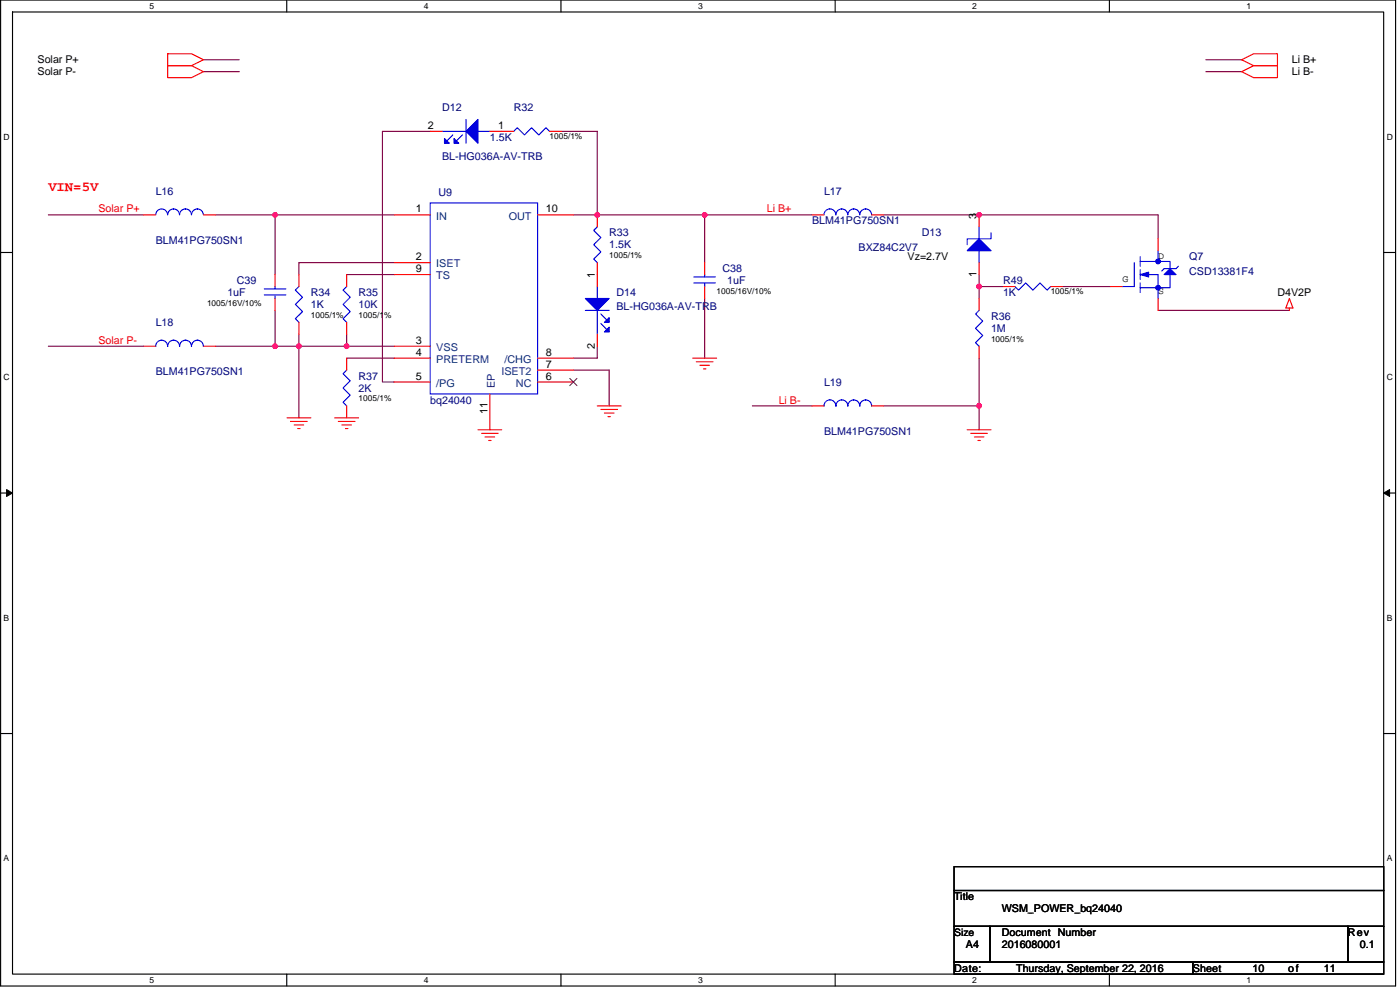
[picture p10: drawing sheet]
<svg xmlns="http://www.w3.org/2000/svg" width="420mm" height="297mm" viewBox="0 0 420 297" stroke-linecap="round" stroke-linejoin="round" font-family="sans-serif">
<path d="M.2 0h418.6v295.8h-418.6zM3.8 3.6h411.5v288.7h-411.5z" fill="none" stroke="#000" stroke-width=".34"/>
<g fill="#fff">
<path d="M44.9 .4h1.4v2.8h-1.4z"/>
<path d="M44.9 292.7h1.4v2.8h-1.4z"/>
</g>
<path d="M86.1 0v3.6M86.1 292.3v3.5" fill="none" stroke="#000" stroke-width=".34"/>
<g fill="#fff">
<path d="M127.2 .4h1.4v2.8h-1.4z"/>
<path d="M127.2 292.7h1.4v2.8h-1.4z"/>
</g>
<path d="M168.3 0v3.6M168.3 292.3v3.5" fill="none" stroke="#000" stroke-width=".34"/>
<g fill="#fff">
<path d="M209.5 .4h1.4v2.8h-1.4z"/>
<path d="M209.5 292.7h1.4v2.8h-1.4z"/>
</g>
<path d="M250.6 0v3.6M250.6 292.3v3.5" fill="none" stroke="#000" stroke-width=".34"/>
<g fill="#fff">
<path d="M291.8 .4h1.4v2.8h-1.4z"/>
<path d="M291.8 292.7h1.4v2.8h-1.4z"/>
</g>
<path d="M332.9 0v3.6M332.9 292.3v3.5" fill="none" stroke="#000" stroke-width=".34"/>
<g fill="#fff">
<path d="M374.1 .4h1.4v2.8h-1.4z"/>
<path d="M374.1 292.7h1.4v2.8h-1.4z"/>
<path d="M1.1 39.7h1.8v2.8h-1.8z"/>
<path d="M416.2 39.7h1.8v2.8h-1.8z"/>
<path d="M1.1 111.8h1.8v2.9h-1.8z"/>
<path d="M416.2 111.8h1.8v2.9h-1.8z"/>
</g>
<path d="M.2 75.8h3.6M415.3 75.8h3.5" fill="none" stroke="#000" stroke-width=".34"/>
<g fill="#fff">
<path d="M1.1 184h1.7v2.8h-1.7z"/>
<path d="M416.2 184h1.7v2.8h-1.7z"/>
</g>
<path d="M.2 147.9h3.6M415.3 147.9h3.5" fill="none" stroke="#000" stroke-width=".34"/>
<path d="M2 146.9l1.8 1-1.8 1zM415.3 147.9l1.7-1v2z" fill="#000" stroke="#000" stroke-width=".3"/>
<g fill="#fff">
<path d="M1.1 256.2h1.7v2.8h-1.7z"/>
<path d="M416.1 256.2h1.8v2.8h-1.8z"/>
</g>
<path d="M.2 220.1h3.6M415.3 220.1h3.5M286.3 277.9h10.8v10.8h-10.8zM286.3 260h129v7.2h-129zM286.3 267.2h129v10.7h-129zM297.1 277.9h107.4v10.8h-107.4zM404.5 277.9h10.8v10.8h-10.8zM286.3 288.7h71.7v3.6h-71.7zM358 288.7h57.3v3.6h-57.3z" fill="none" stroke="#000" stroke-width=".34"/>
<g fill="none" stroke="#800040" stroke-width=".34">
<path d="M61.1 17.9h10.7M361.9 17.9h10.7M61.1 21.5h10.7M129.1 39.4h-14.3v75.2h3.6M168.5 39.4h10.7v25.1M361.9 21.5h10.7M14.5 64.5h28.6M64.6 64.5h17.9M82.5 64.5h35.9M82.5 64.5v17.9M118.4 78.8h-28.7v3.6M172.1 64.5h7.1"/>
<path d="M179.2 64.5h32.3M211.5 64.5v14.3M211.5 64.5h32.2M265.2 64.5h82.4v7.1M82.5 93.1v10.8M104 82.4h14.4M211.5 89.6v17.9M293.8 82.4v3.6M301 86h-7.2v3.6M318.9 86h14.3M347.6 93.1h39.4M14.5 103.9h28.6"/>
<path d="M64.6 103.9h17.9M82.5 103.9h7.2M89.7 103.9h14.3M89.7 100.3v3.6M89.7 103.9v21.5M104 103.9h14.4M104 100.3v3.6M104 107.5h14.4M172.1 111h10.7v10.8M179.2 103.9v3.6h-7.1M293.8 107.5v21.4M225.8 121.8h17.9"/>
<path d="M265.2 121.8h28.6"/>
</g>
<g fill="#f0f" stroke="#f0f" stroke-width=".34">
<circle cx="82.5" cy="64.5" r=".7"/>
<circle cx="82.5" cy="103.9" r=".7"/>
<circle cx="293.8" cy="64.5" r=".71"/>
<circle cx="89.7" cy="103.9" r=".71"/>
<circle cx="179.2" cy="64.5" r=".71"/>
<circle cx="104" cy="103.9" r=".7"/>
<circle cx="211.5" cy="64.5" r=".7"/>
<circle cx="293.8" cy="86" r=".71"/>
<circle cx="293.8" cy="121.8" r=".71"/>
</g>
<g fill="none" stroke="#f00" stroke-width=".34">
<path d="M50.3 16.1h7.2l3.6 1.8-3.6 1.8h-7.2zM50.3 19.7h7.2l3.6 1.8-3.6 1.8h-7.2zM372.6 17.9l3.6-1.8h7.2v3.6h-7.2zM129.1 39.4h3.6M147 39.4h7.2M164.9 39.4h3.6M372.6 21.5l3.6-1.8h7.2v3.6h-7.2zM43.1 64.5h3.6M61.1 64.5h3.5M118.4 64.5h10.7M118.4 78.8h10.7M161.3 64.5h10.8"/>
<path d="M179.2 78.8v7.2M179.2 64.5v3.6M211.5 78.8v3.6M243.7 64.5h3.6M261.6 64.5h3.6M293.8 78.8v3.6M293.8 64.5v3.6M347.6 71.6v3.6M82.5 82.4v3.6M82.5 89.6v3.5M89.7 96.7v3.6M89.7 82.4v3.6"/>
<path d="M104 96.7v3.6M104 82.4v3.6M118.4 82.4h10.7M211.5 86v3.6M293.8 89.6v3.5M301 86h3.6M315.3 86h3.6M333.2 86h3.6M347.6 89.6v3.5M387 89.6l1 2.8h-2.1zM387 92.4v.7M43.1 103.9h3.6"/>
<path d="M61.1 103.9h3.5M104 107.5v3.5M118.4 103.9h10.7M118.4 107.5h10.7M118.4 114.6h10.7M147 118.2v10.7M161.3 114.6h10.8M161.3 111h10.8M161.3 107.5h10.8M179.2 100.3v3.6M207.9 107.5h7.2M209 108.5h5"/>
<path d="M210 109.6h2.9M211.1 110.7h.7M293.8 103.9v3.6M86.1 125.4h7.2M87.2 126.4h5M88.3 127.5h2.8M89.4 128.6h.7M100.4 125.4h7.2M101.5 126.4h5M102.6 127.5h2.9M103.7 128.6h.7M104 121.8v3.6"/>
<path d="M143.4 128.9h7.2M144.5 130h5M145.6 131.1h2.9M146.7 132.2h.7M179.2 121.8h7.2M180.3 122.9h5M181.4 123.9h2.9M182.5 125h.7M243.7 121.8h3.6M261.6 121.8h3.6M290.3 128.9h7.1M291.3 130h5.1"/>
<path d="M292.4 131.1h2.9M293.5 132.2h.7"/>
</g>
<g fill="#00f" stroke="#00f" stroke-width=".34">
<path d="M351.1 80.6l1.8 1.8h-3.5z" fill-rule="evenodd"/>
<path d="M342.2 82.4l2.5-.7v1.4z" fill-rule="evenodd"/>
<path d="M290.3 75.2l3.5-3.6 3.6 3.6z" fill-rule="evenodd"/>
<path d="M139.9 39.4l3.5-3.6v7.2z" fill-rule="evenodd"/>
<path d="M136.3 41.6l1.4 1.4h-1.4z" fill-rule="evenodd"/>
<path d="M133.4 41.6l1.4 1.4h-1.4z" fill-rule="evenodd"/>
<path d="M175.7 89.6h7.1l-3.6 3.5z" fill-rule="evenodd"/>
<path d="M181.4 96.7l1.4-1.4v1.4z" fill-rule="evenodd"/>
<path d="M181.4 99.6l1.4-1.5v1.5z" fill-rule="evenodd"/>
<circle cx="347.6" cy="78.4" r=".71"/>
<circle cx="347.6" cy="86.3" r=".71"/>
</g>
<g fill="none" stroke="#00f" stroke-width=".34">
<path d="M132.7 39.4h7.2M139.9 35.8v7.2M143.4 39.4h3.6M154.2 39.4l1-1.1 2.2 2.2 2.1-2.2 2.2 2.2 2.1-2.2 1.1 1.1M135.9 40.5l-1.8 1.8M138.8 40.5l-1.8 1.8M50.3 64.5a1.79 1.79 0 0 0-1.8-1.8 1.79 1.79 0 0 0-1.8 1.8M61 64.5a1.78 1.78 0 0 0-1.7-1.8 1.79 1.79 0 0 0-1.8 1.8 1.78 1.78 0 0 0-1.9-1.8h.1a1.79 1.79 0 0 0-1.8 1.8 1.78 1.78 0 0 0-1.8-1.8 1.75 1.75 0 0 0-1.8 1.8M129.1 60.9h32.2v57.3h-32.2zM179.2 68.1l-1 1 2.1 2.2-2.1 2.1 2.1 2.2-2.1 2.1 1 1.1M250.9 64.5a1.78 1.78 0 0 0-1.9-1.8h.1a1.75 1.75 0 0 0-1.8 1.8M261.6 64.5a1.78 1.78 0 0 0-1.8-1.8 1.79 1.79 0 0 0-1.8 1.8 1.78 1.78 0 0 0-1.8-1.8 1.79 1.79 0 0 0-1.8 1.8 1.78 1.78 0 0 0-1.8-1.8 1.75 1.75 0 0 0-1.7 1.8"/>
<path d="M293.8 75.2v3.6M293.8 68.1v3.5M297.4 69.8v1.8h-7.1v1.8M340.4 78.8v7.2h-3.6M342.2 77v2.9M342.2 78.4h8.9v2.2M347.6 75.2v3.2M353.7 79.9l-.8 .7h-3.5l-.8 .7M79.3 88.5h6.5M79.3 86.7h6.5M82.5 86v.7M82.5 88.5v1.1"/>
<path d="M89.7 86l-1.1 1 2.2 2.2-2.2 2.1 2.2 2.2-2.2 2.1 1.1 1.1M104 86l-1 1 2.1 2.2-2.1 2.1 2.1 2.2-2.1 2.1 1 1.1M175.7 93.1h7.1M179.2 86v3.6M179.2 93.1v7.2M180.3 94.2l1.8 1.8M180.3 97.1l1.8 1.8M208.2 84.9h6.5M208.2 83.1h6.5M211.5 82.4v.7M211.5 84.9v1.1M293.8 93.1l-1 1.1 2.1 2.2-2.1 2.1 2.1 2.1-2.1 2.2 1 1.1"/>
<path d="M304.6 86l1.1 1 2.1-2.1 2.2 2.1 2.1-2.1 2.2 2.1 1-1M342.2 84.9v2.9M342.2 81v2.8M344 82.4h3.6v3.9M347.6 86v3.6M351.1 82.4v3.9h-8.9M46.7 103.9a1.79 1.79 0 0 1 1.8-1.8 1.79 1.79 0 0 1 1.8 1.8M50.3 103.9a1.76 1.76 0 0 1 1.8-1.8 1.78 1.78 0 0 1 1.8 1.8 1.76 1.76 0 0 1 1.8-1.8h-.1a1.78 1.78 0 0 1 1.9 1.8 1.76 1.76 0 0 1 1.8-1.8 1.78 1.78 0 0 1 1.7 1.8M104 111l-1 1.1 2.1 2.2-2.1 2.1 2.1 2.2-2.1 2.1 1 1.1M247.3 121.8a1.76 1.76 0 0 1 1.8-1.8h-.1a1.78 1.78 0 0 1 1.9 1.8M250.9 121.8a1.76 1.76 0 0 1 1.7-1.8 1.78 1.78 0 0 1 1.8 1.8h.1a1.76 1.76 0 0 1 1.7-1.8 1.78 1.78 0 0 1 1.8 1.8 1.76 1.76 0 0 1 1.8-1.8 1.78 1.78 0 0 1 1.8 1.8"/>
</g>
<path d="M171 113.5l2.2 2.2M173.2 113.5l-2.2 2.2" fill="none" stroke="#804000" stroke-width=".3"/>
<text font-size="4.2" fill="#f00" x="14.5" y="57.2">VIN=5V</text>
<g font-size="3.2">
<text x="11.3" y="19">Solar P+</text>
<text x="11.3" y="22.6">Solar P-</text>
<text x="387.7" y="19">Li B+</text>
<text x="387.7" y="22.6">Li B-</text>
<text x="128.4" y="38.7">2</text>
<text x="149.5" y="38.7">1</text>
<text x="124.8" y="63.7">1</text>
<text x="163.8" y="63.7">10</text>
<text x="293.1" y="65.6" transform="rotate(-90 293.1 65.6)">3</text>
<text x="124.8" y="78.1">2</text>
<text x="124.8" y="81.6">9</text>
<text x="178.5" y="83.5" transform="rotate(-90 178.5 83.5)">1</text>
<text x="272.4" y="78.1">Vz=2.7V</text>
<text x="293.1" y="83.1" transform="rotate(-90 293.1 83.1)">1</text>
<text x="383.4" y="88.9">D4V2P</text>
<text x="124.8" y="103.1">3</text>
<text x="124.8" y="106.7">4</text>
<text x="163.8" y="106.7">8</text>
<text x="178.5" y="104.6" transform="rotate(-90 178.5 104.6)">2</text>
<text x="124.8" y="113.9">5</text>
<text x="163.8" y="110.3">7</text>
<text x="163.8" y="113.9">6</text>
<text x="146.3" y="124.3" transform="rotate(-90 146.3 124.3)">11</text>
<text x="286.3" y="270.1">Title</text>
<text x="300.7" y="273.6">WSM_POWER_bq24040</text>
<text x="300.7" y="280.8">Document Number</text>
<text x="404.5" y="280.8">Rev</text>
<text x="289.9" y="284.4">A4</text>
<text x="300.7" y="284.4">2016080001</text>
<text x="408.1" y="284.4">0.1</text>
<text x="286.3" y="291.5">Date:</text>
<text x="305" y="291.5">Thursday, September 22, 2016</text>
<text x="358" y="291.5">Sheet</text>
<text x="375.9" y="291.5">10</text>
<text x="386.6" y="291.5">of</text>
<text x="397.3" y="291.5">11</text>
</g>
<g font-size="3.2" fill="#000080">
<text x="132.7" y="33.3">D12</text>
<text x="154.2" y="33.3">R32</text>
<text x="147" y="42.3">1.5K</text>
<text x="132.7" y="48">BL-HG036A-AV-TRB</text>
<text x="46.7" y="58.4">L16</text>
<text x="131.6" y="58.8">U9</text>
<text x="247.3" y="58.4">L17</text>
<text x="182.8" y="71">R33</text>
<text x="243.7" y="67.4">BLM41PG750SN1</text>
<text x="276.7" y="71">D13</text>
<text x="46.7" y="73.1">BLM41PG750SN1</text>
<text x="182.8" y="74.5">1.5K</text>
<text x="257.7" y="75.2">BXZ84C2V7</text>
<text x="216.8" y="81.7">C38</text>
<text x="356.9" y="78.1">Q7</text>
<text x="356.9" y="82.4">CSD13381F4</text>
<text x="68.2" y="88.9">1uF</text>
<text x="71.1" y="85.3">C39</text>
<text x="93.3" y="88.9">R34</text>
<text x="107.6" y="88.9">R35</text>
<text x="185" y="88.9">D14</text>
<text x="218.3" y="85.3">1uF</text>
<text x="301" y="85.3">R49</text>
<text x="301" y="88.9">1K</text>
<text x="93.3" y="92.4">1K</text>
<text x="107.6" y="92.4">10K</text>
<text x="185" y="93.2">BL-HG036A-AV-TRB</text>
<text x="46.7" y="97.8">L18</text>
<text x="297.4" y="96">R36</text>
<text x="297.4" y="99.6">1M</text>
<text x="46.7" y="112.5">BLM41PG750SN1</text>
<text x="107.6" y="113.9">R37</text>
<text x="107.6" y="117.5">2K</text>
<text x="247.3" y="115.7">L19</text>
<text x="129.1" y="121.1">bq24040</text>
<text x="247.3" y="130.4">BLM41PG750SN1</text>
</g>
<g font-size="3.2" fill="#f00">
<text x="29.5" y="63.8">Solar P+</text>
<text x="230.1" y="63.8">Li B+</text>
<text x="29.5" y="103.2">Solar P-</text>
<text x="233.7" y="121.1">Li B-</text>
</g>
<g font-size="3.2" fill="#004080">
<text x="130.9" y="65.9">IN</text>
<text x="152.7" y="65.9">OUT</text>
<text x="130.9" y="80.2">ISET</text>
<text x="130.9" y="83.8">TS</text>
<text x="130.9" y="105.3">VSS</text>
<text x="130.9" y="108.9">PRETERM</text>
<text x="150.5" y="112.5">ISET2</text>
<text x="151.4" y="108.9">/CHG</text>
<text x="130.9" y="116.1">/PG</text>
<text x="148.5" y="116.4" transform="rotate(-90 148.5 116.4)">EP</text>
<text x="154.8" y="116.1">NC</text>
</g>
<text font-size="3.1" x="286.3" y="280.7">Size</text>
<g font-size="3">
<text x="347.6" y="77.6">D</text>
<text x="336.8" y="84.7">G</text>
<text x="347.6" y="88.3">S</text>
</g>
<g font-size="2.6">
<text x="44.9" y="2.7">5</text>
<text x="127.2" y="2.7">4</text>
<text x="209.5" y="2.7">3</text>
<text x="291.8" y="2.7">2</text>
<text x="374.1" y="2.7">1</text>
<text x="1.1" y="41.9">D</text>
<text x="416.2" y="41.9">D</text>
<text x="1.1" y="114.1">C</text>
<text x="416.2" y="114.1">C</text>
<text x="1.1" y="186.3">B</text>
<text x="416.2" y="186.3">B</text>
<text x="1.1" y="258.4">A</text>
<text x="416.2" y="258.4">A</text>
<text x="44.9" y="294.9">5</text>
<text x="127.2" y="294.9">4</text>
<text x="209.5" y="294.9">3</text>
<text x="291.8" y="294.9">2</text>
<text x="374.1" y="294.9">1</text>
</g>
<g font-size="2.5">
<text x="164.9" y="41.7">1005/1%</text>
<text x="182.8" y="77.5">1005/1%</text>
<text x="215.1" y="88.2">1005/16V/10%</text>
<text x="315.3" y="88.2">1005/1%</text>
<text x="62.1" y="91.8">1005/16V/10%</text>
<text x="93.3" y="95.4">1005/1%</text>
<text x="107.6" y="95.4">1005/1%</text>
<text x="297.4" y="102.5">1005/1%</text>
<text x="107.6" y="120.4">1005/1%</text>
</g>
</svg>
